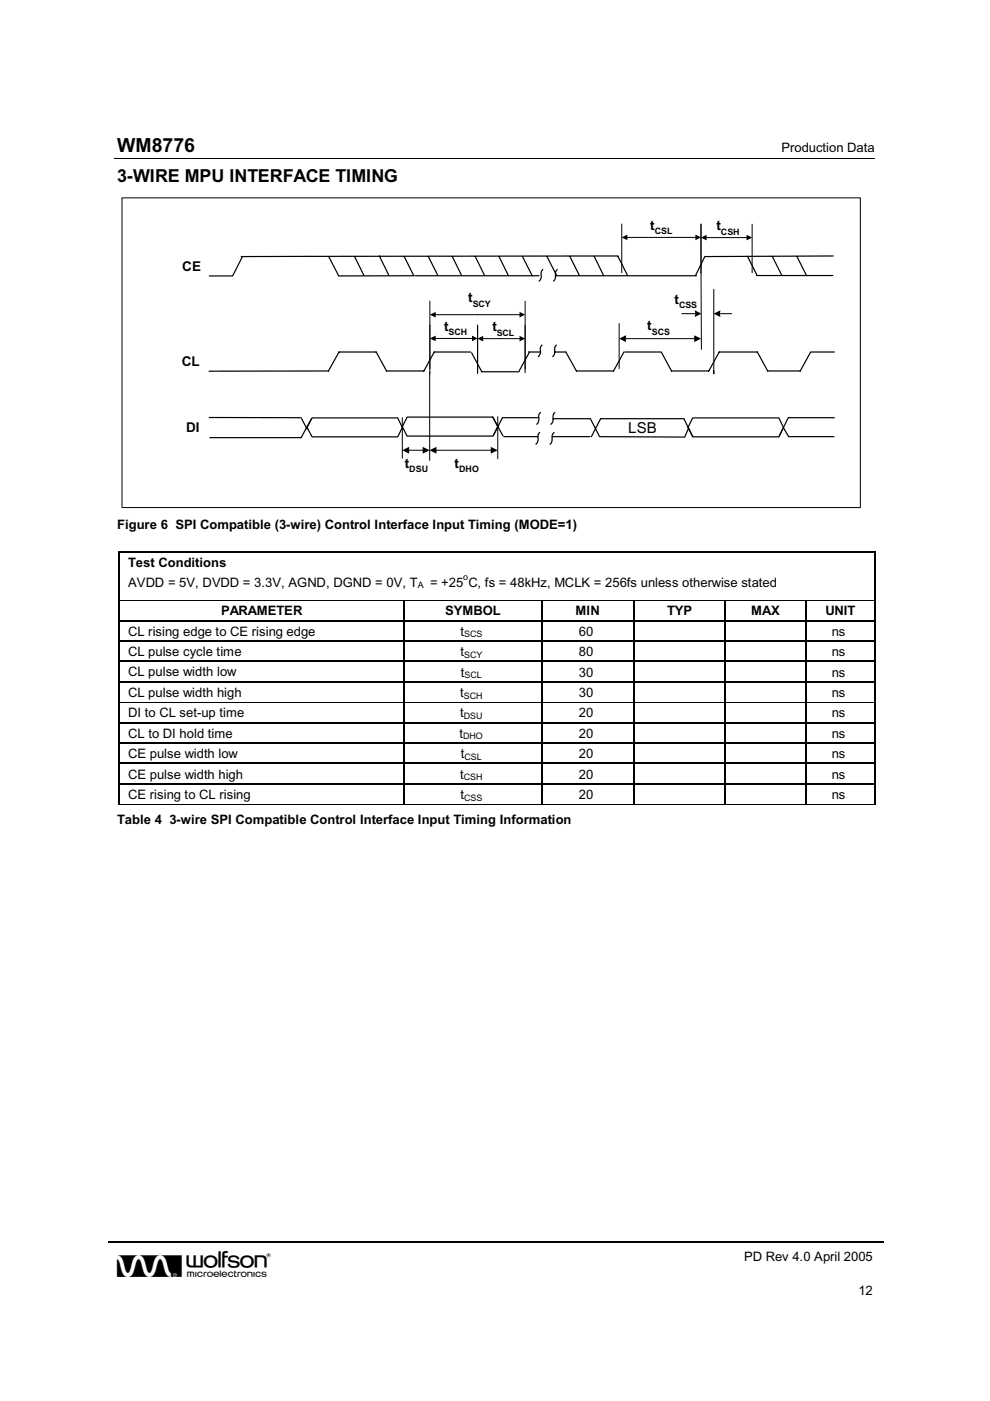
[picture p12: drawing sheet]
<svg xmlns="http://www.w3.org/2000/svg" width="210mm" height="297mm" viewBox="0 0 210 297" stroke-linecap="round" stroke-linejoin="round" font-family="sans-serif">
<path d="M24.3 33.6h161.2" fill="none" stroke="#000" stroke-width=".21"/>
<path d="M23 263.3h82.1M105.4 263.3h81.9" fill="none" stroke="#000" stroke-width=".3"/>
<path d="M105.1 263.1h.3v.3h-.3z" fill="#000"/>
<path d="M25.9 42h156.5v65.6h-156.5z" fill-rule="evenodd" fill="#fff" stroke="#000" stroke-width=".21"/>
<path d="M87.8 58.5h-16M66.2 88.6h18.1l1 2-1 2h-18.1l-1.1-2zM86.3 88.4h18.2l1 2.1-1 2h-18.2l-1-2zM146.9 88.6h18.2l1 2-1 2h-18.2l-1-2z" fill="none" stroke="#000" stroke-width=".26"/>
<path d="M131.8 47.5v10.3zM148.6 47.5v10.4z" fill-rule="evenodd" fill="#fff" stroke="#000" stroke-width=".21"/>
<path d="M132.9 50.3h14.7M85.3 88.6v8.6M86.6 95.5h3.2M92.4 95.5h11.9M105.5 88.3v9" fill="none" stroke="#000" stroke-width=".21"/>
<path d="M131.8 50.3l1.2-.6v1.2zM147.4 49.7l1.2 .6-1.2 .6zM85.3 95.5l1.4-.8v1.5zM89.6 94.7l1.5 .8-1.5 .7zM91.1 95.5l1.4-.8v1.5zM104.1 94.7l1.4 .8-1.4 .7z" fill="#000"/>
<g fill="none" stroke="#000" stroke-width=".26">
<path d="M65.7 54.4h-14.6M160.5 58.4l-2-4h-9.1l-2 4.1M99.8 74.6h-7.7l-2.2 4.1h-7.9l-2.2-4.1h-7.9l-2.3 4.1h-25.3M112.3 74.6l-2.2 4.1M120 74.6l2.2 4.1h7.9l2.2-4.1M132.5 74.6h7.5M140.2 74.6l2.2 4.1h7.9l2.2-4.1h8.1l2.2 4.1h6.9l2.2-4.1h5M44.4 88.5l19.2 .1M63.8 88.6l1.3 2.4M66 88.8l-2.2 4h-19.3M166.1 90.6l1.1 2h9.6M167.1 88.6l-1.9 3.8"/>
<path d="M167.2 88.6h9.7"/>
</g>
<path d="M148.6 47.5v10.4zM159.5 47.5v10.3z" fill-rule="evenodd" fill="#fff" stroke="#000" stroke-width=".21"/>
<path d="M149.7 50.4h8.8" fill="none" stroke="#000" stroke-width=".21"/>
<path d="M148.6 50.4l1.2-.6v1.2zM158.3 49.8l1.2 .6-1.2 .6z" fill="#000"/>
<g fill="none" stroke="#000" stroke-width=".26">
<path d="M88.1 58.5h26.2M115.1 57.1l-.3 .5-.1 1.5-.4 .5M117.8 58.5h29.9M118.2 57.1a1.48 1.48 0 0 0-.4 1.7l-.2 .6-.3 .2M104.4 88.4l2.2 4M106.5 88.6l-1.9 3.6M106.6 88.6h7.4M106.8 92.6h7.2M114.4 91.7l-.3 .5-.1 1.4-.4 .6M114.6 87.5l-.3 .4-.1 1.5-.4 .6M117.1 92.6h8M117.3 88.8h7.8"/>
<path d="M117.5 91.7a1.58 1.58 0 0 0-.4 1.6l-.2 .6-.3 .3M117.6 87.5a1.48 1.48 0 0 0-.3 1.6l-.2 .6-.3 .3M145 88.8l1.9 3.8M146 90.8l-.8 1.8"/>
</g>
<path d="M91.1 63.8v14.4zM111.3 63.8v14.4z" fill-rule="evenodd" fill="#fff" stroke="#000" stroke-width=".21"/>
<path d="M92.2 66.7h18.1" fill="none" stroke="#000" stroke-width=".21"/>
<path d="M91.1 66.7l1.3-.6v1.2zM110.2 66.1l1.1 .6-1.1 .6z" fill="#000"/>
<path d="M91.1 68.9v10.3zM101.3 68.9v10.3z" fill-rule="evenodd" fill="#fff" stroke="#000" stroke-width=".21"/>
<path d="M92.2 71.8h8" fill="none" stroke="#000" stroke-width=".21"/>
<path d="M91.1 71.8l1.3-.6v1.1zM100.1 71.2l1.2 .6-1.2 .5z" fill="#000"/>
<path d="M101.3 69v10zM111.3 69v10z" fill-rule="evenodd" fill="#fff" stroke="#000" stroke-width=".21"/>
<g fill="none" stroke="#000" stroke-width=".21">
<path d="M148.6 57.9l.1 16.2M91.1 79v18.6M102.3 71.8h8M131.3 68.6v9.5M132.5 71.8h14.9M144.6 66.5h3M151.3 61.3v17.9v-.6M152.4 66.5h2.8M25.4 127.2h60.2M85.8 127.2h28.9M115 127.2h19.2M134.5 127.2h19.2"/>
<path d="M153.9 127.2h16.8M171 127.2h14.3M25.4 148.9h60.2M85.8 148.9h28.9M115 148.9h19.2M134.5 148.9h19.2M153.9 148.9h16.8M171 148.9h14.3M25.4 170.5h60.2M85.8 170.5h28.9M115 170.5h19.2M134.5 170.5h19.2"/>
<path d="M153.9 170.5h16.8M171 170.5h14.3"/>
</g>
<g fill="#000">
<path d="M101.3 71.8l1.1-.6v1.2zM110.2 71.2l1.1 .6-1.1 .6zM131.3 71.8l1.4-.7v1.4zM147.2 71.1l1.4 .7-1.4 .7z"/>
<path d="M147.3 65.8l1.4 .7-1.4 .7 .1-.4z" fill-rule="evenodd"/>
<path d="M151.3 66.5l1.5-.7-.1 .5 .1 .9z" fill-rule="evenodd"/>
</g>
<g fill="none" stroke="#000" stroke-width=".26">
<path d="M51.4 54.4l-2.1 4.1h-4.9M69.7 54.4l2.1 4.1M75.2 54.4l2 4M80.4 54.3l2 4M85.7 54.4l2 4M90.8 54.4l2 4M95.9 54.4l2 4M100.8 54.4l1.9 4M105.8 54.4l2 4M110.8 54.5l2.1 4M116 54.4l2 4M120.8 54.4l2.1 4"/>
<path d="M126 54.4l2 4M131 54.3l-65.4 .1M131 54.4l2.1 4M160.4 58.4h16.2M163.7 54.4l2.1 4M169 54.4l2 4.1M176.7 54.3l-18.2 .1M100 74.8l2.1 4h8M112.1 74.6h2.4M114.9 73.2l-.3 .4-.1 1.5-.4 .5M117.6 74.6h2.4M118 73.2a1.48 1.48 0 0 0-.4 1.6l-.2 .6-.2 .2"/>
<path d="M125.2 88.8l1.9 3.8M127.3 92.6l17.9 .1M127.3 88.8l-1.9 3.8M127.4 88.8h17.6"/>
</g>
<g fill="#000">
<path d="M25.2 117h.2v.2h-.2zM185.3 117h.3v.2h-.3zM25.2 127.1h.2v.2h-.2zM25.2 131.4h.2v.3h-.2zM25.2 135.8h.2v.2h-.2zM85.6 127.1h.2v.2h-.2zM85.6 131.4h.2v.3h-.2zM85.6 135.8h.2v.2h-.2zM114.7 127.1h.3v.2h-.3zM114.7 131.4h.3v.3h-.3zM114.7 135.8h.3v.2h-.3zM134.2 127.1h.3v.2h-.3z"/>
<path d="M134.2 131.4h.3v.3h-.3zM134.2 135.8h.3v.2h-.3zM153.7 127.1h.2v.2h-.2zM153.7 131.4h.2v.3h-.2zM153.7 135.8h.2v.2h-.2zM170.7 127.1h.3v.2h-.3zM170.7 131.4h.3v.3h-.3zM170.7 135.8h.3v.2h-.3zM185.3 127.1h.3v.2h-.3zM185.3 131.4h.3v.3h-.3zM185.3 135.8h.3v.2h-.3zM25.2 140.1h.2v.2h-.2z"/>
<path d="M25.2 144.4h.2v.3h-.2zM25.2 148.8h.2v.2h-.2zM25.2 153.1h.2v.2h-.2zM25.2 157.4h.2v.2h-.2zM85.6 140.1h.2v.2h-.2zM85.6 144.4h.2v.3h-.2zM85.6 148.8h.2v.2h-.2zM85.6 153.1h.2v.2h-.2zM85.6 157.4h.2v.2h-.2zM114.7 140.1h.3v.2h-.3zM114.7 144.4h.3v.3h-.3zM114.7 148.8h.3v.2h-.3z"/>
<path d="M114.7 153.1h.3v.2h-.3zM114.7 157.4h.3v.2h-.3zM134.2 140.1h.3v.2h-.3zM134.2 144.4h.3v.3h-.3zM134.2 148.8h.3v.2h-.3zM134.2 153.1h.3v.2h-.3zM134.2 157.4h.3v.2h-.3zM153.7 140.1h.2v.2h-.2zM153.7 144.4h.2v.3h-.2zM153.7 148.8h.2v.2h-.2zM153.7 153.1h.2v.2h-.2zM153.7 157.4h.2v.2h-.2z"/>
<path d="M170.7 140.1h.3v.2h-.3zM170.7 144.4h.3v.3h-.3zM170.7 148.8h.3v.2h-.3zM170.7 153.1h.3v.2h-.3zM170.7 157.4h.3v.2h-.3zM185.3 140.1h.3v.2h-.3zM185.3 144.4h.3v.3h-.3zM185.3 148.8h.3v.2h-.3zM185.3 153.1h.3v.2h-.3zM185.3 157.4h.3v.2h-.3zM25.2 161.7h.2v.3h-.2zM25.2 166h.2v.3h-.2z"/>
<path d="M25.2 170.4h.2v.2h-.2zM85.6 161.7h.2v.3h-.2zM85.6 166h.2v.3h-.2zM85.6 170.4h.2v.2h-.2zM114.7 161.7h.3v.3h-.3zM114.7 166h.3v.3h-.3zM114.7 170.4h.3v.2h-.3zM134.2 161.7h.3v.3h-.3zM134.2 166h.3v.3h-.3zM134.2 170.4h.3v.2h-.3zM153.7 161.7h.2v.3h-.2zM153.7 166h.2v.3h-.2z"/>
<path d="M153.7 170.4h.2v.2h-.2zM170.7 161.7h.3v.3h-.3zM170.7 166h.3v.3h-.3zM170.7 170.4h.3v.2h-.3zM185.3 161.7h.3v.3h-.3zM185.3 166h.3v.3h-.3zM185.3 170.4h.3v.2h-.3z"/>
</g>
<g fill="none" stroke="#000" stroke-width=".25">
<path d="M25.3 117.2v9.9M25.4 117.1h159.9M185.5 117.2v9.9M25.3 127.3v4.1M25.3 131.7v4.1M25.3 136v4.1M25.4 131.6h60.2M25.4 135.9h60.2M85.7 127.3v4.1M85.7 131.7v4.1M85.7 136v4.1M85.8 131.6h28.9"/>
<path d="M85.8 135.9h28.9M114.8 127.3v4.1M114.8 131.7v4.1M114.8 136v4.1M115 131.6h19.2M115 135.9h19.2M134.4 127.3v4.1M134.4 131.7v4.1M134.4 136v4.1M134.5 131.6h19.2M134.5 135.9h19.2M153.8 127.3v4.1"/>
<path d="M153.8 131.7v4.1M153.8 136v4.1M153.9 131.6h16.8M153.9 135.9h16.8M170.9 127.3v4.1M170.9 131.7v4.1M170.9 136v4.1M171 131.6h14.3M171 135.9h14.3M185.5 127.3v4.1M185.5 131.7v4.1M185.5 136v4.1"/>
<path d="M25.3 140.3v4.1M25.3 144.7v4.1M25.3 149v4.1M25.3 153.3v4.1M25.3 157.6v4.1M25.4 140.2h60.2M25.4 144.5h60.2M25.4 153.2h60.2M25.4 157.5h60.2M85.7 140.3v4.1M85.7 144.7v4.1M85.7 149v4.1"/>
<path d="M85.7 153.3v4.1M85.7 157.6v4.1M85.8 140.2h28.9M85.8 144.5h28.9M85.8 153.2h28.9M85.8 157.5h28.9M114.8 140.3v4.1M114.8 144.7v4.1M114.8 149v4.1M114.8 153.3v4.1M114.8 157.6v4.1M115 140.2h19.2"/>
<path d="M115 144.5h19.2M115 153.2h19.2M115 157.5h19.2M134.4 140.3v4.1M134.4 144.7v4.1M134.4 149v4.1M134.4 153.3v4.1M134.4 157.6v4.1M134.5 140.2h19.2M134.5 144.5h19.2M134.5 153.2h19.2M134.5 157.5h19.2"/>
<path d="M153.8 140.3v4.1M153.8 144.7v4.1M153.8 149v4.1M153.8 153.3v4.1M153.8 157.6v4.1M153.9 140.2h16.8M153.9 144.5h16.8M153.9 153.2h16.8M153.9 157.5h16.8M170.9 140.3v4.1M170.9 144.7v4.1M170.9 149v4.1"/>
<path d="M170.9 153.3v4.1M170.9 157.6v4.1M171 140.2h14.3M171 144.5h14.3M171 153.2h14.3M171 157.5h14.3M185.5 140.3v4.1M185.5 144.7v4.1M185.5 149v4.1M185.5 153.3v4.1M185.5 157.6v4.1M25.3 162v4"/>
<path d="M25.3 166.3v4.1M25.4 161.8h60.2M25.4 166.2h60.2M85.7 162v4M85.7 166.3v4.1M85.8 161.8h28.9M85.8 166.2h28.9M114.8 162v4M114.8 166.3v4.1M115 161.8h19.2M115 166.2h19.2M134.4 162v4"/>
<path d="M134.4 166.3v4.1M134.5 161.8h19.2M134.5 166.2h19.2M153.8 162v4M153.8 166.3v4.1M153.9 161.8h16.8M153.9 166.2h16.8M170.9 162v4M170.9 166.3v4.1M171 161.8h14.3M171 166.2h14.3M185.5 162v4"/>
<path d="M185.5 166.3v4.1"/>
</g>
<text font-size="6.9" x="24.8" y="270.7">w</text>
<text font-size="4.1" x="24.8" y="32.3">WM8776</text>
<text font-size="3.8" x="24.8" y="38.7">3-WIRE MPU INTERFACE TIMING</text>
<text font-size="3.2" x="133.2" y="91.9">LSB</text>
<g font-size="2.9">
<text x="137.9" y="48.8">t</text>
<text x="151.9" y="48.8">t</text>
<text x="38.7" y="57.4">CE</text>
<text x="99.3" y="64.1">t</text>
<text x="143" y="64.4">t</text>
<text x="94.1" y="70.2">t</text>
<text x="104.4" y="70.2">t</text>
<text x="137.2" y="70.1">t</text>
<text x="38.5" y="77.6">CL</text>
<text x="39.5" y="91.5">DI</text>
<text x="85.9" y="99.2">t</text>
<text x="96.4" y="99.2">t</text>
</g>
<g font-size="2.8">
<text x="165.7" y="32.3">Production Data</text>
<text x="24.8" y="112.2">Figure 6 SPI Compatible (3-wire) Control Interface Input Timing (MODE=1)</text>
<text x="27.2" y="120.3">Test Conditions</text>
<text x="27.2" y="124.4">AVDD = 5V, DVDD = 3.3V, AGND, DGND = 0V, T</text>
<text x="91.2" y="124.4">= +25 C, fs = 48kHz, MCLK = 256fs unless otherwise stated</text>
<text x="46.9" y="130.5">PARAMETER</text>
<text x="94.4" y="130.5">SYMBOL</text>
<text x="122" y="130.5">MIN</text>
<text x="141.4" y="130.5">TYP</text>
<text x="159.3" y="130.5">MAX</text>
<text x="175" y="130.5">UNIT</text>
<text x="27.2" y="134.8">CL rising edge to CE rising edge</text>
<text x="97.6" y="134.8">t</text>
<text x="122.7" y="134.8">60</text>
<text x="176.4" y="134.8">ns</text>
<text x="27.2" y="139.1">CL pulse cycle time</text>
<text x="27.2" y="143.4">CL pulse width low</text>
<text x="97.6" y="139.1">t</text>
<text x="97.7" y="143.5">t</text>
<text x="122.7" y="139.1">80</text>
<text x="122.7" y="143.5">30</text>
<text x="176.4" y="139.1">ns</text>
<text x="176.4" y="143.5">ns</text>
<text x="27.2" y="147.7">CL pulse width high</text>
<text x="97.6" y="147.8">t</text>
<text x="122.7" y="147.8">30</text>
<text x="176.4" y="147.8">ns</text>
<text x="27.2" y="152.1">DI to CL set-up time</text>
<text x="97.6" y="152.1">t</text>
<text x="122.7" y="152.1">20</text>
<text x="176.4" y="152.1">ns</text>
<text x="27.2" y="156.4">CL to DI hold time</text>
<text x="27.2" y="160.7">CE pulse width low</text>
<text x="97.5" y="156.5">t</text>
<text x="97.7" y="160.8">t</text>
<text x="122.7" y="156.5">20</text>
<text x="122.7" y="160.8">20</text>
<text x="176.4" y="156.5">ns</text>
<text x="176.4" y="160.8">ns</text>
<text x="27.2" y="165.1">CE pulse width high</text>
<text x="97.6" y="165.1">t</text>
<text x="122.7" y="165.1">20</text>
<text x="176.4" y="165.1">ns</text>
<text x="27.2" y="169.4">CE rising to CL rising</text>
<text x="97.6" y="169.4">t</text>
<text x="122.7" y="169.4">20</text>
<text x="176.4" y="169.4">ns</text>
<text x="24.8" y="174.8">Table 4 3-wire SPI Compatible Control Interface Input Timing Information</text>
<text x="157.8" y="267.3">PD Rev 4.0 April 2005</text>
<text x="182" y="274.5">12</text>
</g>
<g font-size="1.9">
<text x="138.9" y="49.7">CSL</text>
<text x="152.9" y="49.7">CSH</text>
<text x="100.2" y="65.1">SCY</text>
<text x="144" y="65.4">CSS</text>
<text x="95.1" y="71.1">SCH</text>
<text x="105.3" y="71.2">SCL</text>
<text x="138.2" y="71">SCS</text>
<text x="86.8" y="100.1">DSU</text>
<text x="97.3" y="100.1">DHO</text>
<text x="88.6" y="124.7">A</text>
<text x="98.2" y="123">o</text>
<text x="98.4" y="135.1">SCS</text>
<text x="98.4" y="139.5">SCY</text>
<text x="98.5" y="143.8">SCL</text>
<text x="98.3" y="148.1">SCH</text>
<text x="98.3" y="152.4">DSU</text>
<text x="98.2" y="156.8">DHO</text>
<text x="98.5" y="161.1">CSL</text>
<text x="98.3" y="165.4">CSH</text>
<text x="98.4" y="169.8">CSS</text>
</g>
</svg>
